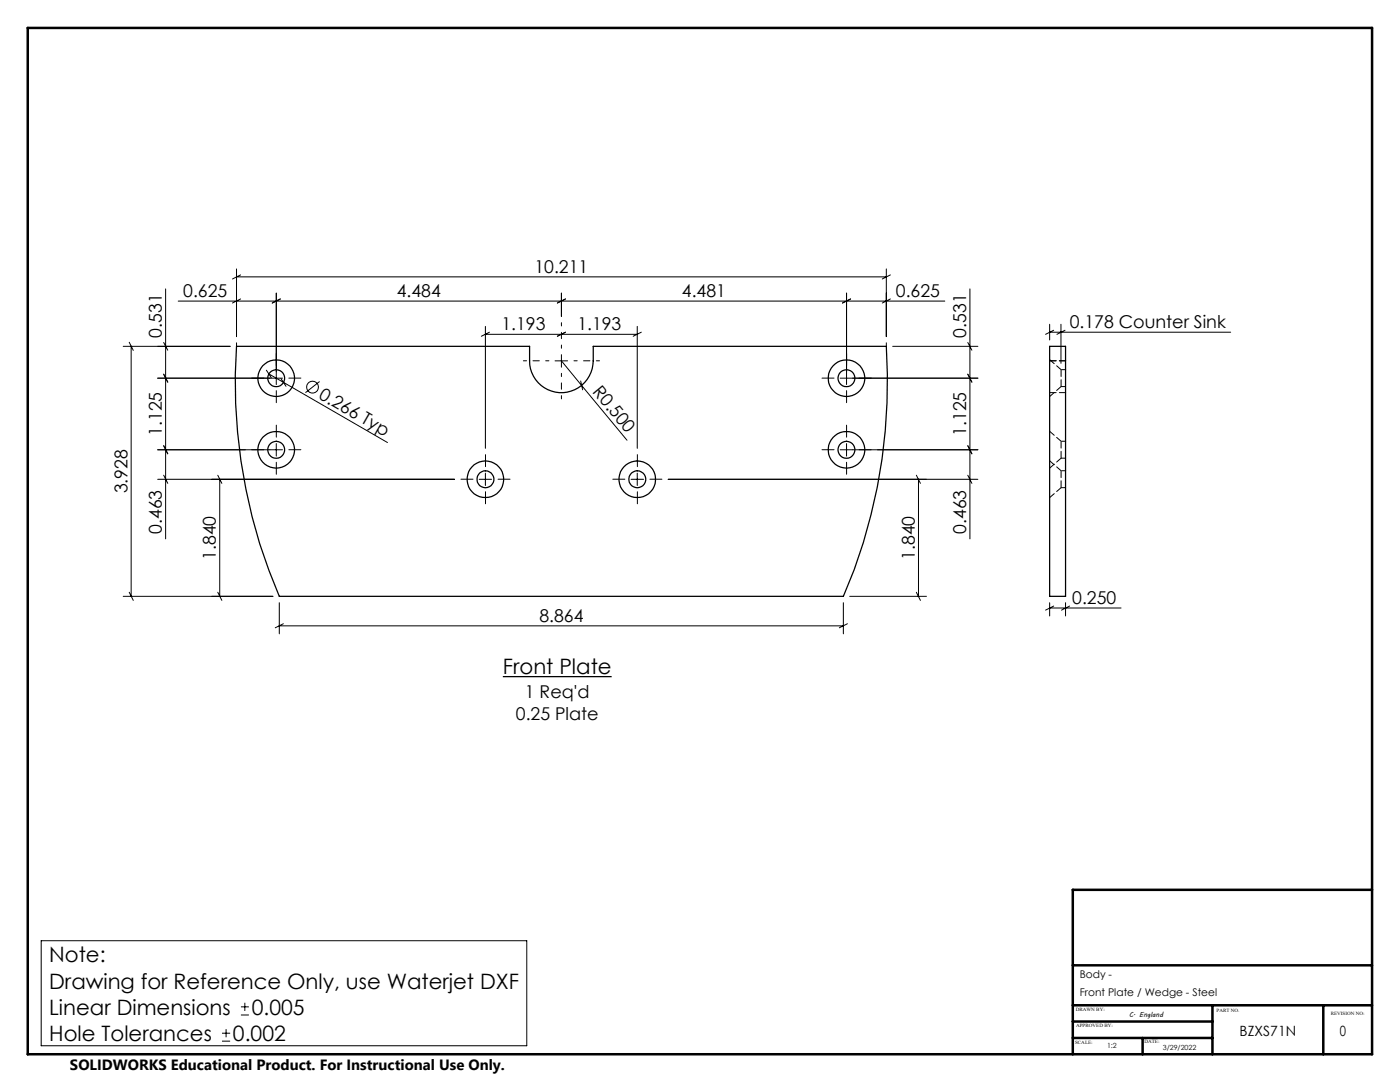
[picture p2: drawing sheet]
<svg xmlns="http://www.w3.org/2000/svg" width="279mm" height="216mm" viewBox="0 0 279 216" stroke-linecap="round" stroke-linejoin="round" font-family="sans-serif">
<g fill="none" stroke="#000" stroke-width=".2">
<path d="M33.1 57.6v49.9M47.2 53.7v13.5M47.2 55.2h129.7M48 59.7l-1.6 .8M48 54.9l-1.6 .8M55.1 58.5v18.2M56 59.7l-1.7 .8M112 58.5v4.6M112.9 59.7l-1.7 .8M168.9 58.5v18.2M169.8 59.7l-1.7 .8M176.9 53.7v13.5"/>
<path d="M177.7 59.7l-1.6 .8M177.7 54.9l-1.6 .8M193.6 57.6v49.9M25.8 68.3l.8 1.6M26.2 69.1v49.9M31.5 75.5h24.9M32.7 68.3l.8 1.6M32.7 74.7l.8 1.5M32.7 74.6l.8 1.7M35.6 60.1h153M45.9 69.1h-21.3M53.2 73.9l1 1.5"/>
<path d="M53.7 74.6l23.6 13.7M56.1 75.6l1 1.5M63.8 76.1l-2.8 2.3M96.9 65.1v24.4M96.9 66.7h30.3M97.7 66.3l-1.6 .8M110.8 72h2.5M112 72l13.1 15.8M112 70.8v2.5M112.9 66.3l-1.7 .8M115.9 76l.4 1.8M127.2 65.1v24.4"/>
<path d="M128 66.3l-1.6 .8M178.2 69.1h17M193.1 74.6l.9 1.7M193.1 74.7l.9 1.5M193.1 68.3l.9 1.6M195.2 75.5h-27.5M209.5 64.7v3.1M209.5 66.3h36.1M210.3 65.9l-1.6 .8M211.7 64.7v7.8M212.5 65.9l-1.6 .8M31.5 89.7h24.9"/>
<path d="M31.5 95.6h59.2M32.7 88.9l.8 1.7M32.7 94.8l.8 1.6M43.5 94.8l.8 1.6M43.9 95.6v23.4M55.1 88.5v2.5M95.6 95.6h2.5M96.9 94.4v2.5M125.9 95.6h2.5M127.2 94.4v2.5M133.3 95.6h61.9M168.9 88.5v2.5"/>
<path d="M182.9 94.8l.8 1.6M183.3 95.6v23.4M193.1 88.9l.9 1.7M193.1 94.8l.9 1.6M195.2 89.7h-27.5M24.6 119h29.9M25.8 118.2l.8 1.6M43.5 118.2l.8 1.6M169.6 119h15.3M182.9 118.2l.8 1.6M55.7 120.3v6.2M55.7 124.9h112.6"/>
<path d="M56.6 124.5l-1.7 .8M168.3 120.3v6.2M169.1 124.5l-1.6 .8M209.5 120.3v2.6M209.5 121.3h14.2M210.3 120.9l-1.6 .8M212.7 120.3v2.6M213.5 120.9l-1.7 .8M8.2 187.7h96.9v21h-96.9zM44.3 207.8h1.6M44.3 206.2h1.6M45.1 205.4v1.6"/>
<path d="M48.1 202.5h1.6M48.1 200.9h1.6M48.9 200.1v1.6"/>
<circle cx="62.4" cy="77.2" r="1.18"/>
</g>
<path d="M100.4 135h21.7" fill="none" stroke="#000" stroke-width=".26"/>
<path d="M109.5 72h-5.1M112 69.5v-5.1M112 74.5v5.1M114.5 72h5.1" fill="none" stroke="#000" stroke-width=".2" stroke-dasharray="15.2 1.3 1.3 1.3" stroke-dashoffset="14.6"/>
<g fill="none" stroke="#000" stroke-width=".2" stroke-dasharray="15.2 1.3 1.3 1.3">
<path d="M47.2 69.1v-.7M52.6 75.4h-2.4M55.1 72.9v-2.4M55.1 77.9v2.4M57.6 75.4h2.4M166.5 75.4h-2.5M169 72.9v-2.4M169 77.9v2.4M171.5 75.4h2.4M176.9 69.1v-.7M52.6 89.7h-2.4M55.1 87.2v-2.4"/>
<path d="M55.1 92.2v2.4M57.6 89.7h2.4M94.4 95.6h-2.4M96.9 93.1v-2.4M96.9 98.1v2.4M99.4 95.6h2.4M124.7 95.6h-2.4M127.2 93.1v-2.4M127.2 98.1v2.4M129.7 95.6h2.4M166.5 89.7h-2.5M169 87.2v-2.4"/>
<path d="M169 92.2v2.4M171.5 89.7h2.4"/>
</g>
<path d="M5.5 5.6h268.3v204.8h-268.3zM273.8 177.6h-59.7v32.8M214.1 192.6h59.7M214.1 200.6h59.7M214.1 203.8h27.9M214.1 207.1h27.9M228 207.1v3.3M242 200.6v9.8M264.1 200.6v9.8" fill="none" stroke="#000" stroke-width=".5"/>
<g fill="none" stroke="#000" stroke-width=".25">
<path d="M47.2 69.1h58.5a9.9 9.9 0 0 0 .8 6 6.4 6.4 0 0 0 7.1 3.1 6.4 6.4 0 0 0 4.8-6.2v-2.9h58.5a107.9 107.9 0 0 1-8.6 49.9h-112.6a108.1 108.1 0 0 1-8.5-49.9zM209.5 69.1h3.2v49.9h-3.2z"/>
<circle cx="55.1" cy="75.5" r="3.6"/>
<circle cx="55.1" cy="75.5" r="1.69"/>
<circle cx="168.9" cy="75.5" r="3.6"/>
<circle cx="168.9" cy="75.5" r="1.69"/>
<circle cx="55.1" cy="89.8" r="3.6"/>
<circle cx="55.1" cy="89.7" r="1.69"/>
<circle cx="96.9" cy="95.6" r="1.69"/>
<circle cx="96.9" cy="95.6" r="3.7"/>
<circle cx="127.2" cy="95.6" r="1.7"/>
<circle cx="127.2" cy="95.6" r="3.7"/>
<circle cx="168.9" cy="89.8" r="3.6"/>
<circle cx="168.9" cy="89.7" r="1.69"/>
</g>
<path d="M211.8 77.1v-3.3M211.8 91.4v-3.4M211.8 97.3v-3.4" fill="none" stroke="#000" stroke-width=".2" stroke-dasharray="1.3 .6" stroke-dashoffset="-.1"/>
<path d="M209.5 72h3.2M209.5 78.3h3.2" fill="none" stroke="#000" stroke-width=".2" stroke-dasharray="1.3 .6"/>
<path d="M209.5 79.1l2.3-2M211.8 73.8l-2.3-2M209.5 93.4l2.3-2M209.5 99.3l2.3-2M211.8 88l-2.3-1.9M211.8 93.9l-2.3-1.9" fill="none" stroke="#000" stroke-width=".2" stroke-dasharray="1.3 .6" stroke-dashoffset=".1"/>
<path d="M211.8 77.1h.9M212.7 73.8h-.9M211.8 91.4h.9M211.8 97.3h.9M212.7 88h-.9M212.7 93.9h-.9" fill="none" stroke="#000" stroke-width=".2" stroke-dasharray="1.3 .6" stroke-dashoffset=".5"/>
<g font-size="4.2">
<text x="100.4" y="134.6">Front Plate</text>
<text x="9.8" y="192">Note:</text>
<text x="9.8" y="197.3">Drawing for Reference Only, use Waterjet DXF</text>
<text x="9.8" y="202.5">Linear Dimensions</text>
<text x="50.3" y="202.5">0.005</text>
<text x="9.8" y="207.7">Hole Tolerances</text>
<text x="46.5" y="207.7">0.002</text>
</g>
<g font-size="3.5">
<text x="36.6" y="59.3">0.625</text>
<text x="79.2" y="59.3">4.484</text>
<text x="106.7" y="54.5">10.211</text>
<text x="136.1" y="59.3">4.481</text>
<text x="178.8" y="59.3">0.625</text>
<text x="100.1" y="65.9">1.193</text>
<text x="115.2" y="65.9">1.193</text>
<text x="213.5" y="65.5">0.178 Counter Sink</text>
<text x="32.3" y="67.4" transform="rotate(-90 32.3 67.4)">0.531</text>
<text x="192.8" y="67.4" transform="rotate(-90 192.8 67.4)">0.531</text>
<text x="63.4" y="79.4" transform="rotate(30 63.4 79.4)">0.266 Typ</text>
<text x="118.1" y="78.2" transform="rotate(50 118.1 78.2)">R0.500</text>
<text x="32.3" y="87" transform="rotate(-90 32.3 87)">1.125</text>
<text x="192.8" y="87" transform="rotate(-90 192.8 87)">1.125</text>
<text x="25.4" y="98.4" transform="rotate(-90 25.4 98.4)">3.928</text>
<text x="32.3" y="106.5" transform="rotate(-90 32.3 106.5)">0.463</text>
<text x="192.8" y="106.5" transform="rotate(-90 192.8 106.5)">0.463</text>
<text x="43.1" y="111.7" transform="rotate(-90 43.1 111.7)">1.840</text>
<text x="182.5" y="111.7" transform="rotate(-90 182.5 111.7)">1.840</text>
<text x="107.7" y="124.1">8.864</text>
<text x="214" y="120.5">0.250</text>
<text x="103" y="143.8">0.25 Plate</text>
<text x="104.8" y="139.2">1 Req'd</text>
</g>
<text font-size="3" x="14" y="213.5">SOLIDWORKS Educational Product. For Instructional Use Only.</text>
<g font-size="2.8">
<text x="247.4" y="206.7">BZXS71N</text>
<text x="267.4" y="206.7">0</text>
</g>
<g font-size="2.1">
<text x="215.5" y="195.1">Body -</text>
<text x="215.5" y="198.8">Front Plate / Wedge - Steel</text>
</g>
<g font-size="1.4">
<text x="225.3" y="202.9">C. England</text>
<text x="220.9" y="209.1">1:2</text>
<text x="232.1" y="209.6">3/29/2022</text>
</g>
<g font-size="1">
<text x="214.7" y="201.6">DRAWN BY:</text>
<text x="242.8" y="201.9">PART NO.</text>
<text x="265.6" y="202.5">REVISION NO:</text>
<text x="214.6" y="208.3">SCALE:</text>
<text x="214.8" y="205">APPROVED BY:</text>
<text x="228.4" y="208.2">DATE:</text>
</g>
</svg>
